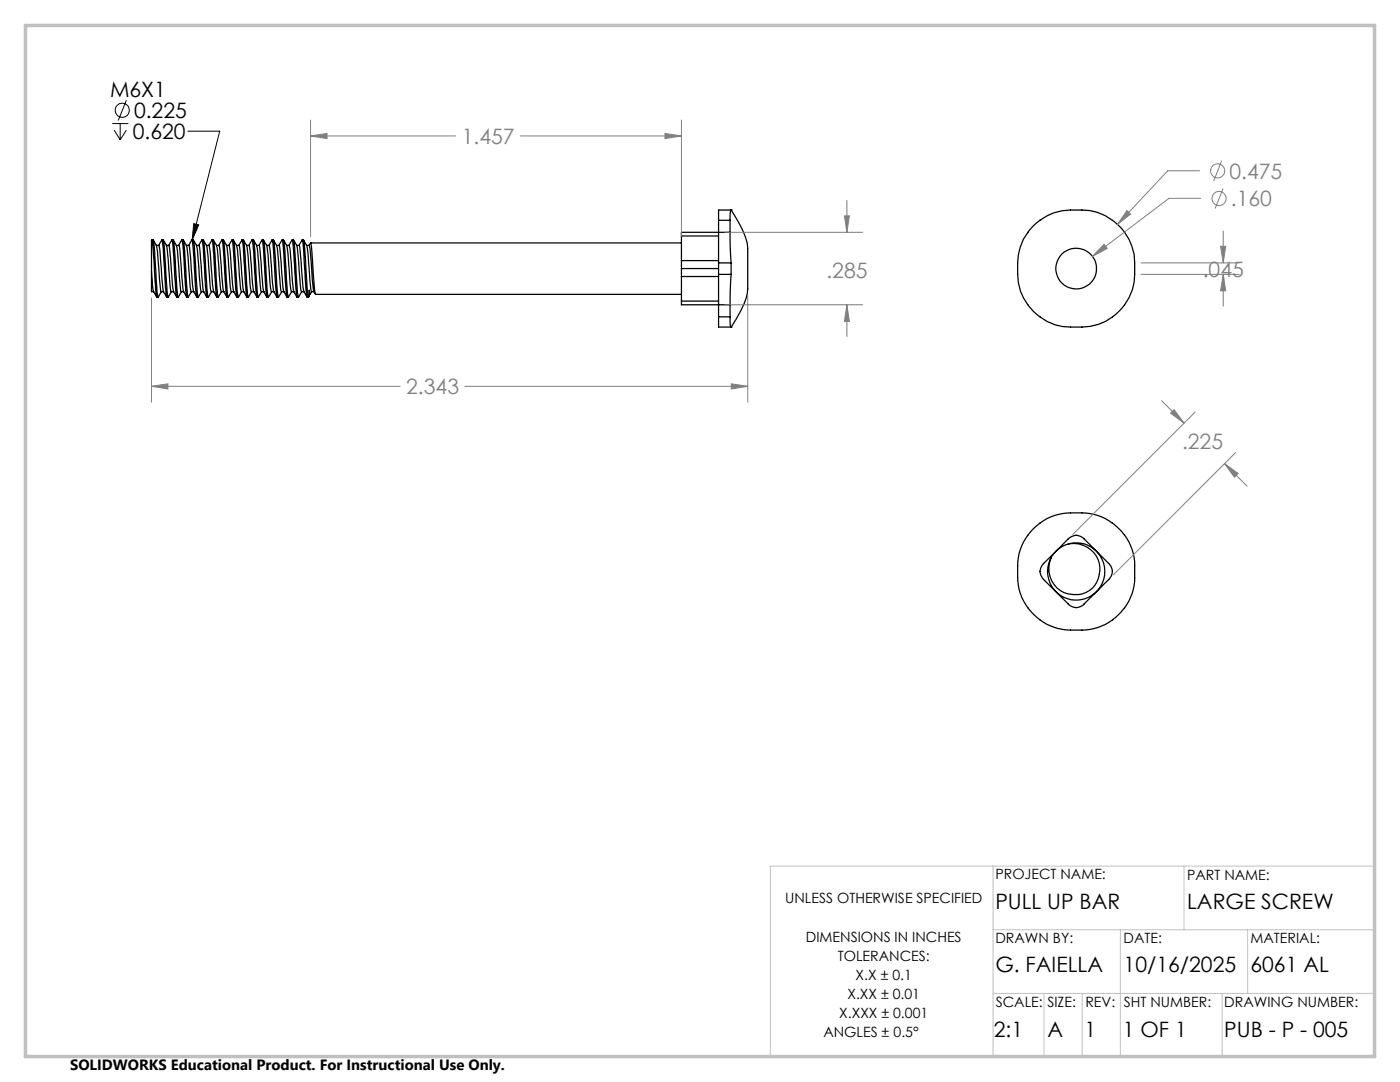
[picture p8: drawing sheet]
<svg xmlns="http://www.w3.org/2000/svg" width="279mm" height="216mm" viewBox="0 0 279 216" stroke-linecap="round" stroke-linejoin="round" font-family="sans-serif">
<g fill="none" stroke="#000" stroke-width=".25">
<path d="M30.2 48h.2l.1 .8 .5 8.8 .3 1.7M30.2 54.1v4.1h.5l.6 1.1M30.2 54.1l.2 3 .3 1.1M30.2 48v6.1M30.3 47.9h.3M31.2 49h.5M31.2 49l-.6-1.1 .3 2.3 .4 7.9 .3 1.2M31.2 49l.2 1.2 .7 7.8v.2h.6M31.7 49l.2 1.2 .7 8M32.2 58.2l-.6 1.1h-.3M32.3 47.9l-.6 1.1M32.6 47.9h-.3l.3 1.5 .4 7.9 .3 2"/>
<path d="M32.6 47.9a3.6 3.6 0 0 1 .8 2.7l.5 6.4 .3 1.2M32.6 47.9l.2 1.5 .5 8.7 .2 1.2M32.6 58.2l.7 1.1M33.2 49h.5M33.3 59.3h.2M34.2 58.2l-.6 1.1M34.2 58.2h.5M34.3 47.9l-.6 1.1a1.97 1.97 0 0 1 .2 1.6l.5 6.4 .2 1.2M34.6 47.9l.1 .9 .8 10.3 .1 .2 .6-1.1h.5l.6 1.1M34.6 47.9l.6 1.1M34.6 47.9h-.3l.4 3.2 .4 7.1 .2 1.1h.3M34.6 58.2l.7 1.1"/>
<path d="M35.2 49l.2 1.1 .5 6.4a2.41 2.41 0 0 0 .3 1.7M35.7 49l.1 .4 .5 6.1 .4 2.7M36.3 47.9l-.6 1.1h-.5M36.3 47.9l.3 2 .5 8.1 .2 1.3h.3M36.3 47.9h.2M36.6 47.9l.6 1.1M36.6 47.9l.9 11.4 .7-1.1M37.2 49h.5M37.2 49l.3 2.4 .5 6.2 .2 .6h.5l.6 1.1M37.7 49l.3 2.4 .4 5.4 .3 1.4M38.3 47.9l-.6 1.1M38.6 47.9h-.3l.4 3.5 .4 7.1 .2 .8"/>
<path d="M38.6 47.9a5.8 5.8 0 0 1 .9 3.9l.5 6 .2 .4h.4l.7 1.1M38.6 47.9l.2 1.5 .5 8.7 .2 1.2 .7-1.1M39.2 49h.5M39.3 59.3h.2M40.3 47.9l-.6 1.1a2.55 2.55 0 0 1 .3 1.8l.6 7.4M40.6 47.9l.6 1.1M40.6 47.9h-.3l.2 1.2 .5 7.9 .2 2.2 .4 .1M40.6 47.9l.1 .9 .6 8.5 .3 2M41.2 49h.5l.1 .1 .6 7.6 .3 1.5M41.2 49l.3 2.2 .5 6.3 .2 .7M42.2 58.2h.5l.6 1.1M42.2 58.2l-.6 1.1"/>
<path d="M42.3 47.9l-.6 1.1M42.5 47.9h-.2l.4 2.7 .4 7.8 .2 .9M42.6 47.9a5.3 5.3 0 0 1 .9 3.7l.5 6.1 .2 .5h.5l.6 1.1M42.6 47.9l.3 2.3 .5 8.5 .2 .6M43.7 49a30.3 30.3 0 0 1 .6 6.1l.4 3.1M44.2 58.2l-.6 1.1h-.3M44.3 47.9l-.6 1.1h-.5M44.3 47.9l.2 1 .6 9.2 .2 1.2M44.3 47.9h.3M45.2 49l.6 .1 .1 1.1 .5 6.4 .2 1.6M45.2 49l-.6-1.1 .2 1.5 .5 8.7 .2 1.2M45.2 49l.3 2 .5 6.4 .2 .8"/>
<path d="M45.3 59.3h.2M45.6 59.3l.6-1.1h.4l.7 1.1M46.3 47.9l-.7 1.1M46.6 47.9h-.3l.2 1.2 .6 9.1 .2 1.1h.3M47.2 49h.5M47.7 49l.9 9.2M48.2 58.2h.4l.7 1.1M48.2 58.2l-.3-1.3-.5-6.4a3.9 3.9 0 0 0-.8-2.6l.2 1.5 .5 7.9 .3 2M48.2 58.2l-.6 1.1M48.3 47.9l-.6 1.1M48.5 47.9h-.2l.2 .9 .5 7.8 .3 2.7M48.6 47.9l.3 .5a2.19 2.19 0 0 1 .5 1.6l.6 7.3 .2 .9"/>
<path d="M48.6 47.9l.2 .9 .6 9.9 .2 .6M49.3 59.3h.3M49.7 49a37.9 37.9 0 0 1 .7 7.4l.3 1.8M50.2 58.2h.5l.6 1.1M50.2 58.2l-.6 1.1M50.3 47.9l-.6 1.1h-.5M50.6 47.9h-.3a52 52 0 0 1 .6 7.9l.4 3.5M50.6 47.9l.6 1.1M50.6 47.9l.3 2.3 .4 7.9 .2 1.2M51.2 49h.5M51.2 49l.8 8.5 .2 .7M51.3 59.3h.2"/>
<path d="M51.7 49l.2 .6 .7 8.6M52.2 58.2h.5M52.2 58.2l-.6 1.1M52.3 47.9l-.6 1.1M52.3 47.9l.3 2.5 .5 7.8 .2 1.1M52.3 47.9h.3M52.6 47.9l.1 .3a2.4 2.4 0 0 1 .7 1.7l.5 7.2 .2 1 .6 .1M52.6 47.9l.2 1.5 .5 7.9 .3 2M52.6 58.2l.7 1.1M53.2 49h.5M53.3 59.3h.3M53.7 49l.2 .9 .3 3a17.9 17.9 0 0 0 .6 5.6l.5 .8"/>
<path d="M54.2 58.2l-.6 1.1M54.3 47.9l-.6 1.1M54.6 47.9l.6 1.1M54.6 47.9l.2 .9 .4 7.6 .3 2.9 .7-1.1M54.6 47.9h-.3l.3 2.7 .4 6.4 .2 2.2 .4 .1M55.2 49l.4 3.2a27.8 27.8 0 0 0 .6 6h.5l.6 1.1M55.2 49h.5M55.7 49l.1 .5 .7 7.9 .2 .8M56.3 47.9l-.6 1.1M56.6 47.9h-.3l.2 1.2 .4 7 .4 3.2M56.6 47.9a5.1 5.1 0 0 1 .9 3.6l.6 6.6 .6 .1M56.6 47.9l.3 2.3 .4 7.9 .2 1.2 .7-1.1"/>
<path d="M57.3 59.3h.3M57.7 49l.2 .8 .7 8.4M58.3 47.9l-.6 1.1h-.5M58.6 47.9h-.3l.4 3.1 .4 7.5 .2 .8h.3l.6-1.1M58.6 47.9l.6 1.1M58.6 47.9l.2 1.5 .5 8.7 .2 1.2M58.6 58.2l.7 1.1M59.2 49h.5l.6-1.1 .2 .9 .6 9.8 .2 .7h.3M59.2 49l.7 7.5a2.41 2.41 0 0 0 .3 1.7M59.7 49l.2 1.1 .5 6.4a4.3 4.3 0 0 0 .9 2.8M60.2 58.2h.5M60.3 47.9h.3"/>
<path d="M61.7 58.7h.2l-.2-.8-.1 1.4M61.9 48.5l-.2 .5h-.5M61.9 48.5h.1M62 48.5l.3 1.9 .6 8.2a7.5 7.5 0 0 1-.6-3.8l-.4-5.1-.2-.7M62 48.5h74M62.2 58.2l-.4-2.3-.3-5.5a3.7 3.7 0 0 0-.9-2.5l.1 .9 .6 8.5 .3 2M62.2 58.2h.5M62.2 58.2l-.3 .5M63 58.7h73M136 52v1.6M136 53.6v1.6M136 53.6h7.4"/>
<path d="M136 52h7.4M136 55.2h7.4M136 47.1v4.9M136 55.2v4.9M136 47.1h7.4M143.4 44v8.5M143.4 54.8v8.4M143.4 52.5h2.5M143.4 54.8h2.5M143.4 52.5v2.3M143.4 44h2.3M145.7 46.4l.2 6.1"/>
<path d="M145.7 44v2.4M145.7 46.4h-9.7v.7M145.9 41.9a24.7 24.7 0 0 1 3.2 6.6l.1 8a8.9 8.9 0 0 1-.6 4l-.8 1.5-1.9 3.3M145.9 54.8l-.2 6M145.9 41.9l-.2 .6v1.5M145.9 41.9h-2.5v2.1M145.9 41.9h.1M145.9 52.5v2.3M206.2 45a11 11 0 0 1 7.4-3.1 11.7 11.7 0 0 1 8.4 2.1l.7 .5a10.5 10.5 0 0 1 3.7 8 11.8 11.8 0 0 1-2 8.3l-.5 .7a10.8 10.8 0 0 1-8 3.8 11.7 11.7 0 0 1-8.4-2.1l-.6-.5a10.5 10.5 0 0 1-3.8-7.9 11.7 11.7 0 0 1 2.3-8.8zM136 60.1v.7h9.7M136 60.1h7.4M143.4 63.2v2.1h2.5"/>
<path d="M143.4 63.2h2.3M145.7 63.2a3 3 0 0 0 .2 2.1M145.7 60.8v2.4M145.9 65.3h.1M206 105.8a10.6 10.6 0 0 1 7.6-3.5 11.7 11.7 0 0 1 8.4 2.1 10.5 10.5 0 0 1 4.4 8.5 12.2 12.2 0 0 1-1.1 7 11 11 0 0 1-9.4 5.8 11.8 11.8 0 0 1-8.4-2 10.8 10.8 0 0 1-4.4-8.5 12.8 12.8 0 0 1 1.2-7zM209.1 114v.1M210.7 110l2.5-2.5a2.14 2.14 0 0 1 3.2 0l4.9 4.9a2.11 2.11 0 0 1 0 3.2l-4.9 4.9a2.07 2.07 0 0 1-3.2 0l-4.9-4.9a2.11 2.11 0 0 1 0-3.2l2.3-2.3M210.8 110a5.1 5.1 0 0 1 8 .9 5.1 5.1 0 0 1-2.8 7.6 5.2 5.2 0 0 1-5.9-2.2 5.2 5.2 0 0 1 .7-6.3zM213.3 108.5a5.7 5.7 0 0 1 7.2 5.4 5.7 5.7 0 0 1-7 5.7 5.7 5.7 0 0 1-3.7-8.3"/>
<circle cx="214.8" cy="53.6" r="4.1"/>
</g>
<g fill="none" stroke="#000" stroke-width=".2">
<path d="M22.4 24.7h3.2M22.8 26l1.2 1.9M24 24.7v3.2M25.2 20l-1.6 4M25.2 26l-1.2 1.9M37.5 26.2h6.4l-5.6 21.7M38.7 44.6l1 .3-1.4 3z"/>
<circle cx="24.4" cy="22" r="1.42"/>
</g>
<g fill="none" stroke="#808080" stroke-width=".2">
<path d="M62 27.1l3.3-.5v1.1zM62 24v23.2M62 27.1h28.9M103.9 27.1h32.1M132.7 26.6l3.3 .5-3.3 .6zM136 24v23.2M239.4 34.1h-6.4l-10 10.7M239.6 39.6h-6.3l-15.3 11.6M243.8 32.1l-1.6 4M244.1 37.6l-1.6 4M30.2 59.5v20.8M144.7 46.4h27.5"/>
<path d="M149.2 58.9v21.4M168.5 43.1h1l-.5 3.3zM169 40v6.4M220.3 48.8l.7 .8-3 1.6zM224.9 42l.7 .7-2.6 2.1zM227.7 54.8h19.6M227.7 52.5h19.6M243.6 49.1h1l-.5 3.4zM244.1 54.8l.5 3.2h-1zM244.1 46.1v6.4M244.1 54.8v6.3M30.2 77.1l3.3-.5v1z"/>
<path d="M30.2 77.1h49.7M92.8 77.1h56.4M144.7 60.8h27.5M145.9 76.6l3.3 .5-3.3 .5zM169 60.8l.5 3.3h-1zM169 60.8v6.4M231.8 79.9l4.5 4.5M233.6 82.4l.7-.7 2 2.7zM238.5 82.2l-24.4 24.4M244.4 92.5l2.7 2-.8 .7zM244.4 92.5l4.5 4.5M246.6 90.3l-24.4 24.4"/>
<circle cx="243" cy="34.1" r="1.41"/>
<circle cx="243.3" cy="39.6" r="1.41"/>
</g>
<path d="M198.2 172.8v38.1M236.3 172.8v12.7M274.4 172.8h-120.7v38.1M198.2 185.5h76.2M198.2 198.2h76.2M208.4 198.2v12.7M216 198.2v12.7M223.6 185.5v25.4M243.9 198.2v12.7M249 185.5v12.7" fill="none" stroke="#c0c0c0" stroke-width=".2"/>
<path d="M5.1 5.1h269.2v205.7h-269.2z" fill="none" stroke="#c0c0c0" stroke-width=".7"/>
<path d="M38.7 44.6l1 .3-1.4 3z" fill="#000"/>
<path d="M132.7 26.6l3.3 .5-3.3 .6zM62 27.1l3.3-.5v1.1zM145.9 76.6l3.3 .5-3.3 .5zM30.2 77.1l3.3-.5v1zM168.5 43.1h1l-.5 3.3zM169 60.8l.5 3.3h-1zM224.9 42l-1.9 2.8 2.6-2.1zM244.1 54.8l.5 3.2h-1zM243.6 49.1h1l-.5 3.4zM220.3 48.8l-2.3 2.4 3-1.6zM244.4 92.5l2.7 2-.8 .7zM233.6 82.4l.7-.7 2 2.7z" fill="#808080"/>
<g font-size="4.2">
<text x="22" y="19.4">M6X1</text>
<text x="26.7" y="23.6">0.225</text>
<text x="26.5" y="27.8">0.620</text>
<text x="198.7" y="181.5">PULL UP BAR</text>
<text x="236.9" y="181.5">LARGE SCREW</text>
<text x="198.7" y="194">G. FAIELLA</text>
<text x="224.2" y="194">10/16/2025</text>
<text x="249.6" y="194">6061 AL</text>
<text x="198.3" y="207">2:1</text>
<text x="209.1" y="207">A</text>
<text x="216.4" y="207">1</text>
<text x="224.1" y="207">1 OF 1</text>
<text x="244.3" y="207">PUB - P - 005</text>
</g>
<g font-size="4.2" fill="#808080">
<text x="92.1" y="28.7">1.457</text>
<text x="245.4" y="35.6">0.475</text>
<text x="245.6" y="41.1">.160</text>
<text x="164.9" y="55.5">.285</text>
<text x="240" y="55.4">.045</text>
<text x="81.1" y="78.7">2.343</text>
<text x="235.9" y="89.7">.225</text>
</g>
<text font-size="3" x="14" y="213.5">SOLIDWORKS Educational Product. For Instructional Use Only.</text>
<g font-size="2.8">
<text x="198.7" y="175.4">PROJECT NAME:</text>
<text x="236.9" y="175.6">PART NAME:</text>
<text x="156.7" y="180.2">UNLESS OTHERWISE SPECIFIED</text>
<text x="160.8" y="187.9">DIMENSIONS IN INCHES</text>
<text x="167.2" y="191.7">TOLERANCES:</text>
<text x="198.7" y="188.2">DRAWN BY:</text>
<text x="224.2" y="188.2">DATE:</text>
<text x="249.6" y="188.2">MATERIAL:</text>
<text x="170.8" y="195.5">X.X ± 0.1</text>
<text x="167.5" y="203.2">X.XXX ± 0.001</text>
<text x="169.1" y="199.3">X.XX ± 0.01</text>
<text x="198.7" y="200.9">SCALE:</text>
<text x="209" y="200.9">SIZE:</text>
<text x="216.6" y="200.9">REV:</text>
<text x="224.3" y="200.9">SHT NUMBER:</text>
<text x="244.3" y="200.9">DRAWING NUMBER:</text>
<text x="164.3" y="207">ANGLES ± 0.5°</text>
</g>
</svg>
